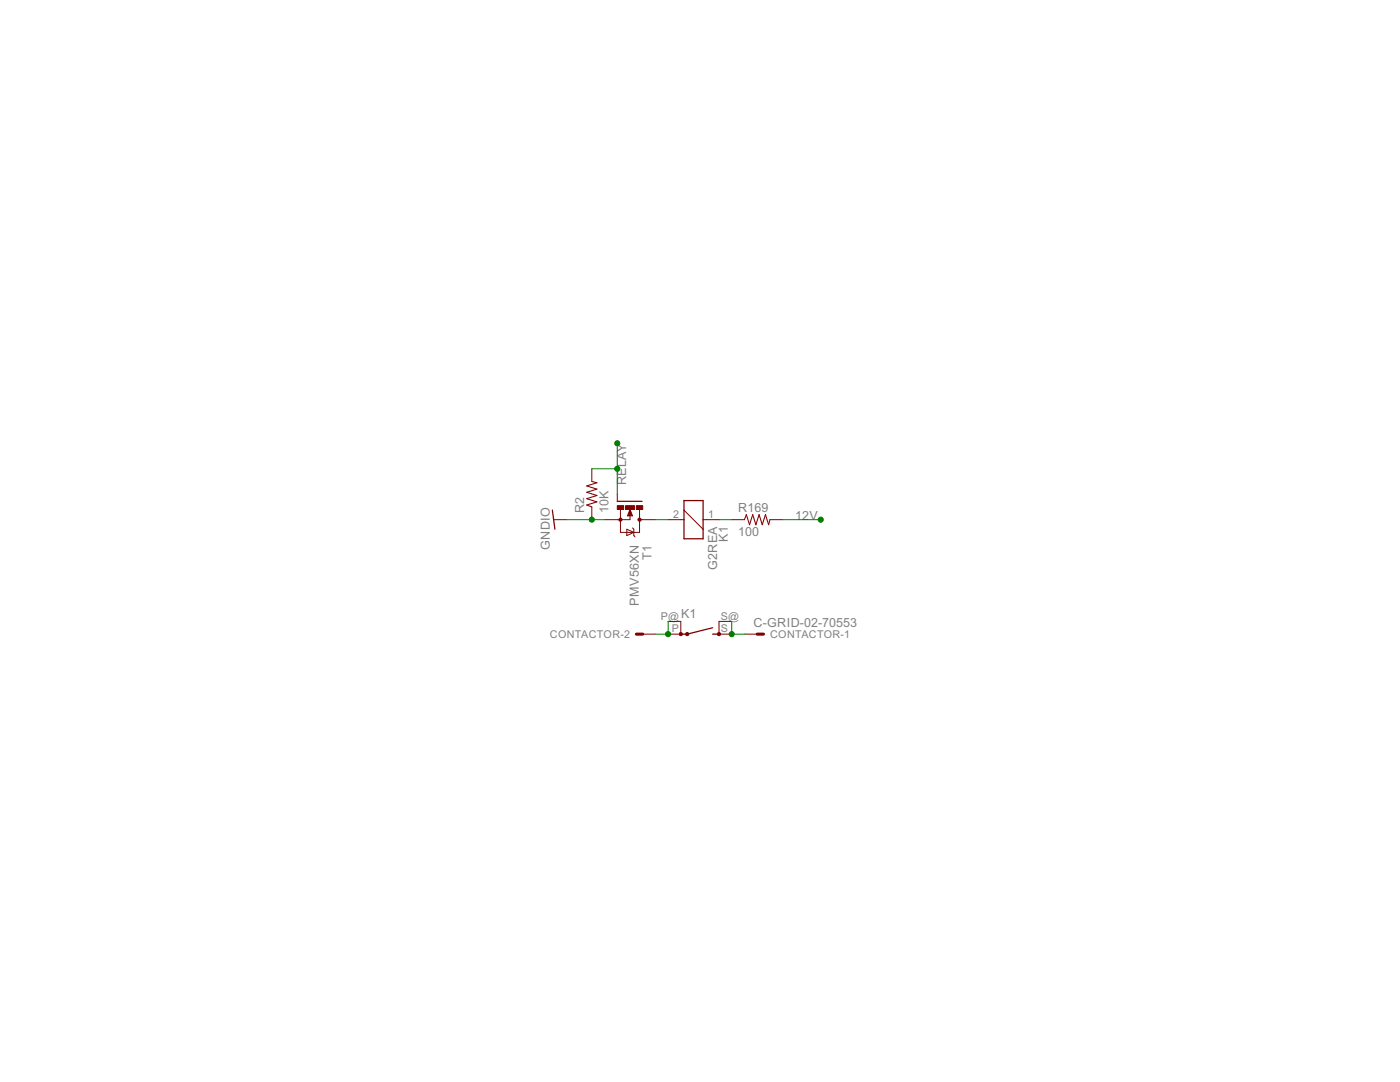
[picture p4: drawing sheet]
<svg xmlns="http://www.w3.org/2000/svg" width="279mm" height="216mm" viewBox="0 0 279 216" stroke-linecap="round" stroke-linejoin="round" font-family="sans-serif">
<path d="M136.5 99.9h3.8v7.6h-3.8zM110.2 101.8l.5 3.8M123.2 100h4.9M142.2 125.3l-5.1 1.2h-1.2M142.2 126.5h1.3" fill="none" stroke="#800000" stroke-width=".25"/>
<g fill="none" stroke="#800000" stroke-width=".2">
<path d="M118.1 93.5v2.6M123.2 98.6v1.4M110.5 103.7h2.5M118.1 101.2v2.5M123.8 101.7v4.5h3.8v-4.5M125.1 105.6l1.4 .6-1.4 .7zM125.7 102.8v.9h-5.1M125.7 101.7l.5 1.2h-1zM126.2 105.3l.3 .3v1.3l.2 .2M127.6 103.7h3.2M133.3 103.7h3.2M136.5 101.8l3.8 3.8"/>
<path d="M140.3 103.7h3.2M146 103.7h2.6M153.6 103.7h2.6M128.3 126.5h2.5M133.3 124h2.6v2.5h-2.6M146 124h-2.5v2.5h2.5M148.6 126.5h2.5"/>
</g>
<g fill="#800000" stroke="#800000" stroke-width=".2">
<circle cx="143.5" cy="126.5" r=".33"/>
<circle cx="135.9" cy="126.5" r=".33"/>
<circle cx="137.1" cy="126.5" r=".33"/>
<circle cx="123.8" cy="103.7" r=".33"/>
<circle cx="127.6" cy="103.7" r=".33"/>
</g>
<path d="M127 126.5h1.3M151.1 126.5h1.3" fill="none" stroke="#800000" stroke-width=".61"/>
<path d="M125.7 102.6v.2h-.2l.2-.9 .3 .9" fill="none" stroke="#800000" stroke-width=".32"/>
<g fill="#800000" stroke="#800000" stroke-width=".2">
<path d="M123.2 100.9h1.3v.8h-1.3z"/>
<path d="M127 100.9h1.3v.8h-1.3z"/>
<path d="M124.8 100.9h1.8v.8h-1.8z"/>
</g>
<path d="M118.1 96.1l1 .2-2 .7 2 .6-2 .6 2 .7-2 .6 2 .6-2 .7 1 .4M148.6 103.7l.3-1 .7 2 .6-2 .7 2 .6-2 .6 2 .7-2 .6 2 .2-1" fill="none" stroke="#800000" stroke-width=".21"/>
<path d="M118.1 93.5h5.1M123.2 88.5v10.1M113 103.7h7.6M130.8 103.7h2.5M143.5 103.7h2.5M156.2 103.7h7.6M133.3 124v2.5h-2.5M146 124v2.5h2.6" fill="none" stroke="#008000" stroke-width=".2"/>
<g fill="#008000" stroke="#008000" stroke-width=".2">
<circle cx="133.3" cy="126.5" r=".51"/>
<circle cx="146" cy="126.5" r=".51"/>
<circle cx="118.1" cy="103.7" r=".51"/>
<circle cx="163.8" cy="103.7" r=".51"/>
<circle cx="123.2" cy="88.5" r=".51"/>
<circle cx="123.2" cy="93.5" r=".51"/>
</g>
<g font-size="2.8" fill="#808080">
<text x="125" y="96.8" transform="rotate(-90 125 96.8)">RELAY</text>
<text x="116.6" y="102.4" transform="rotate(-90 116.6 102.4)">R2</text>
<text x="121.4" y="102.4" transform="rotate(-90 121.4 102.4)">10K</text>
<text x="147.3" y="107">100</text>
<text x="147.3" y="102.2">R169</text>
<text x="158.7" y="103.7">12V</text>
<text x="109.7" y="109.7" transform="rotate(-90 109.7 109.7)">GNDIO</text>
<text x="130" y="111.7" transform="rotate(-90 130 111.7)">T1</text>
<text x="143.1" y="113.7" transform="rotate(-90 143.1 113.7)">G2REA</text>
<text x="145.3" y="108.1" transform="rotate(-90 145.3 108.1)">K1</text>
<text x="127.5" y="120.8" transform="rotate(-90 127.5 120.8)">PMV56XN</text>
<text x="135.9" y="123.4">K1</text>
<text x="150.4" y="125.1">C-GRID-02-70553</text>
</g>
<g font-size="2.4" fill="#808080">
<text x="134.3" y="103.3">2</text>
<text x="141.3" y="103.3">1</text>
<text x="131.9" y="123.6">P@</text>
<text x="143.9" y="123.6">S@</text>
<text x="109.7" y="127.3">CONTACTOR-2</text>
<text x="134.1" y="126.2">P</text>
<text x="143.9" y="126.2">S</text>
<text x="153.7" y="127.3">CONTACTOR-1</text>
</g>
</svg>
